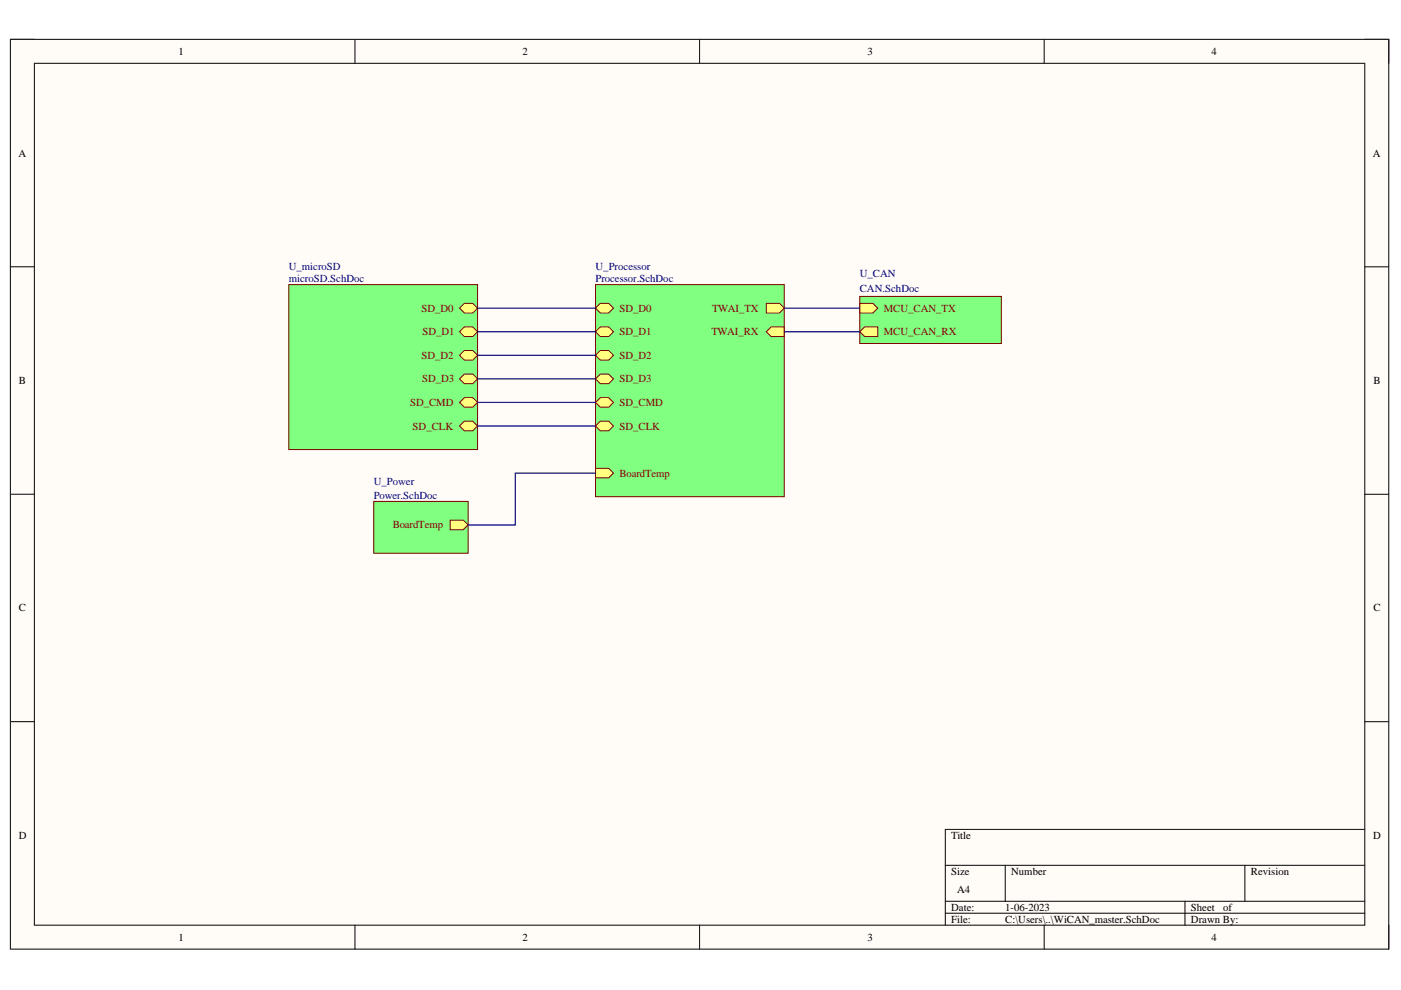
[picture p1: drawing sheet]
<svg xmlns="http://www.w3.org/2000/svg" width="297mm" height="210mm" viewBox="0 0 297 210" stroke-linecap="round" stroke-linejoin="round" font-family="sans-serif">
<path d="M2.2 8.3h292.2v192.9h-292.2z" fill-rule="evenodd" fill="#fffcf8"/>
<path d="M2.2 8.3h292.2v192.9h-292.2z" fill="none" stroke="#000" stroke-width=".21"/>
<path d="M7.3 13.4h282.1v182.8h-282.1z" fill-rule="evenodd" fill="#fffcf8"/>
<g fill="none" stroke="#000" stroke-width=".21">
<path d="M2.2 8.3h5.1M7.3 13.4h282.1v182.8h-282.1zM75.3 8.3v5.1M148.3 8.3v5.1M221.4 8.3v5.1M289.4 8.3h5v5.1M2.2 56.6h5.1M289.4 56.6h5M2.2 104.8h5.1M289.4 104.8h5M2.2 153h5.1M289.4 153h5"/>
<path d="M289.4 175.9h-89v20.3M75.3 196.2v5M148.3 196.2v5M200.4 183.5h89M200.4 191.1h89M200.4 193.6h89M213.1 183.5v7.6M221.4 196.2v5M251.2 191.1v5.1M263.9 183.5v7.6M294.4 196.2v5"/>
</g>
<path d="M126.3 60.3h40v45h-40z" fill-rule="evenodd" fill="#80ff80"/>
<path d="M126.3 60.3h40v45h-40z" fill="none" stroke="#800000" stroke-width=".21"/>
<path d="M126.3 65.3l1-1h1.8l1 1-1 1.1h-1.8z" fill-rule="evenodd" fill="#ffff80"/>
<path d="M126.3 65.3l1-1h1.8l1 1-1 1.1h-1.8z" fill="none" stroke="#800000" stroke-width=".21"/>
<path d="M126.3 70.3l1-1h1.8l1 1-1 1.1h-1.8z" fill-rule="evenodd" fill="#ffff80"/>
<path d="M126.3 70.3l1-1h1.8l1 1-1 1.1h-1.8z" fill="none" stroke="#800000" stroke-width=".21"/>
<path d="M126.3 75.3l1-1h1.8l1 1-1 1.1h-1.8z" fill-rule="evenodd" fill="#ffff80"/>
<path d="M126.3 75.3l1-1h1.8l1 1-1 1.1h-1.8z" fill="none" stroke="#800000" stroke-width=".21"/>
<path d="M126.3 80.3l1-1h1.8l1 1-1 1h-1.8z" fill-rule="evenodd" fill="#ffff80"/>
<path d="M126.3 80.3l1-1h1.8l1 1-1 1h-1.8z" fill="none" stroke="#800000" stroke-width=".21"/>
<path d="M126.3 85.3l1-1h1.8l1 1-1 1h-1.8z" fill-rule="evenodd" fill="#ffff80"/>
<path d="M126.3 85.3l1-1h1.8l1 1-1 1h-1.8z" fill="none" stroke="#800000" stroke-width=".21"/>
<path d="M126.3 90.3l1-1h1.8l1 1-1 1h-1.8z" fill-rule="evenodd" fill="#ffff80"/>
<path d="M126.3 90.3l1-1h1.8l1 1-1 1h-1.8z" fill="none" stroke="#800000" stroke-width=".21"/>
<path d="M162.5 64.3h2.8l1 1-1 1.1h-2.8z" fill-rule="evenodd" fill="#ffff80"/>
<path d="M162.5 64.3h2.8l1 1-1 1.1h-2.8z" fill="none" stroke="#800000" stroke-width=".21"/>
<path d="M162.5 70.3l1-1h2.8v2.1h-2.8z" fill-rule="evenodd" fill="#ffff80"/>
<path d="M162.5 70.3l1-1h2.8v2.1h-2.8z" fill="none" stroke="#800000" stroke-width=".21"/>
<path d="M126.3 99.3h2.8l1 1-1 1h-2.8z" fill-rule="evenodd" fill="#ffff80"/>
<path d="M126.3 99.3h2.8l1 1-1 1h-2.8z" fill="none" stroke="#800000" stroke-width=".21"/>
<path d="M79.2 106.3h20v11h-20z" fill-rule="evenodd" fill="#80ff80"/>
<path d="M79.2 106.3h20v11h-20z" fill="none" stroke="#800000" stroke-width=".21"/>
<path d="M95.4 110.3h2.8l1 1-1 1h-2.8z" fill-rule="evenodd" fill="#ffff80"/>
<path d="M95.4 110.3h2.8l1 1-1 1h-2.8z" fill="none" stroke="#800000" stroke-width=".21"/>
<path d="M61.2 60.3h40.1v35h-40.1z" fill-rule="evenodd" fill="#80ff80"/>
<path d="M61.2 60.3h40.1v35h-40.1z" fill="none" stroke="#800000" stroke-width=".21"/>
<path d="M97.4 65.3l1.1-1h1.7l1.1 1-1.1 1.1h-1.7z" fill-rule="evenodd" fill="#ffff80"/>
<path d="M97.4 65.3l1.1-1h1.7l1.1 1-1.1 1.1h-1.7z" fill="none" stroke="#800000" stroke-width=".21"/>
<path d="M97.4 70.3l1.1-1h1.7l1.1 1-1.1 1.1h-1.7z" fill-rule="evenodd" fill="#ffff80"/>
<path d="M97.4 70.3l1.1-1h1.7l1.1 1-1.1 1.1h-1.7z" fill="none" stroke="#800000" stroke-width=".21"/>
<path d="M97.4 75.3l1.1-1h1.7l1.1 1-1.1 1.1h-1.7z" fill-rule="evenodd" fill="#ffff80"/>
<path d="M97.4 75.3l1.1-1h1.7l1.1 1-1.1 1.1h-1.7z" fill="none" stroke="#800000" stroke-width=".21"/>
<path d="M97.4 80.3l1.1-1h1.7l1.1 1-1.1 1h-1.7z" fill-rule="evenodd" fill="#ffff80"/>
<path d="M97.4 80.3l1.1-1h1.7l1.1 1-1.1 1h-1.7z" fill="none" stroke="#800000" stroke-width=".21"/>
<path d="M97.4 85.3l1.1-1h1.7l1.1 1-1.1 1h-1.7z" fill-rule="evenodd" fill="#ffff80"/>
<path d="M97.4 85.3l1.1-1h1.7l1.1 1-1.1 1h-1.7z" fill="none" stroke="#800000" stroke-width=".21"/>
<path d="M97.4 90.3l1.1-1h1.7l1.1 1-1.1 1h-1.7z" fill-rule="evenodd" fill="#ffff80"/>
<path d="M97.4 90.3l1.1-1h1.7l1.1 1-1.1 1h-1.7z" fill="none" stroke="#800000" stroke-width=".21"/>
<path d="M182.3 62.8h30v10h-30z" fill-rule="evenodd" fill="#80ff80"/>
<path d="M182.3 62.8h30v10h-30z" fill="none" stroke="#800000" stroke-width=".21"/>
<path d="M182.3 64.3h2.8l1 1-1 1.1h-2.8z" fill-rule="evenodd" fill="#ffff80"/>
<path d="M182.3 64.3h2.8l1 1-1 1.1h-2.8z" fill="none" stroke="#800000" stroke-width=".21"/>
<path d="M182.3 70.3l1-1h2.8v2.1h-2.8z" fill-rule="evenodd" fill="#ffff80"/>
<path d="M182.3 70.3l1-1h2.8v2.1h-2.8z" fill="none" stroke="#800000" stroke-width=".21"/>
<path d="M101.3 65.3h25M101.3 70.3h25M101.3 75.3h25M166.3 65.3h16M166.3 70.3h16M101.3 80.3h25M101.3 85.3h25M101.3 90.3h25M126.3 100.3h-17v11h-10.1" fill="none" stroke="#000080" stroke-width=".25"/>
<g font-size="2.3">
<text x="37.8" y="11.6">1</text>
<text x="110.8" y="11.6">2</text>
<text x="183.9" y="11.6">3</text>
<text x="256.9" y="11.6">4</text>
<text x="3.9" y="33.2">A</text>
<text x="291.1" y="33.2">A</text>
<text x="4" y="81.4">B</text>
<text x="291.2" y="81.4">B</text>
<text x="4" y="129.7">C</text>
<text x="291.2" y="129.7">C</text>
<text x="4" y="177.9">D</text>
<text x="201.7" y="177.9">Title</text>
<text x="291.1" y="177.9">D</text>
<text x="201.7" y="185.5">Size</text>
<text x="214.4" y="185.5">Number</text>
<text x="265.2" y="185.5">Revision</text>
<text x="202.9" y="189.3">A4</text>
<text x="201.7" y="193.1">Date:</text>
<text x="201.7" y="195.6">File:</text>
<text x="213.1" y="193.1">1-06-2023</text>
<text x="213.1" y="195.6">C:\Users\..\WiCAN_master.SchDoc</text>
<text x="252.5" y="193.1">Sheet</text>
<text x="252.5" y="195.6">Drawn By:</text>
<text x="259.3" y="193.1">of</text>
<text x="37.8" y="199.5">1</text>
<text x="110.8" y="199.5">2</text>
<text x="183.9" y="199.5">3</text>
<text x="256.9" y="199.5">4</text>
</g>
<g font-size="2.3" fill="#000080">
<text x="61.2" y="57.3">U_microSD</text>
<text x="61.2" y="59.8">microSD.SchDoc</text>
<text x="126.3" y="57.3">U_Processor</text>
<text x="126.3" y="59.8">Processor.SchDoc</text>
<text x="182.3" y="58.8">U_CAN</text>
<text x="182.3" y="61.8">CAN.SchDoc</text>
<text x="79.2" y="102.8">U_Power</text>
<text x="79.2" y="105.8">Power.SchDoc</text>
</g>
<g font-size="2.3" fill="#800000">
<text x="89.4" y="66.1">SD_D0</text>
<text x="89.6" y="71.1">SD_D1</text>
<text x="131.3" y="66.1">SD_D0</text>
<text x="131.3" y="71.1">SD_D1</text>
<text x="150.9" y="71.1">TWAI_RX</text>
<text x="151" y="66.1">TWAI_TX</text>
<text x="187.4" y="66.1">MCU_CAN_TX</text>
<text x="187.4" y="71.1">MCU_CAN_RX</text>
<text x="89.4" y="76.1">SD_D2</text>
<text x="131.3" y="76.1">SD_D2</text>
<text x="89.5" y="81.1">SD_D3</text>
<text x="131.3" y="81.1">SD_D3</text>
<text x="86.9" y="86.1">SD_CMD</text>
<text x="131.3" y="86.1">SD_CMD</text>
<text x="87.5" y="91.1">SD_CLK</text>
<text x="131.3" y="91.1">SD_CLK</text>
<text x="131.3" y="101.1">BoardTemp</text>
<text x="83.3" y="112">BoardTemp</text>
</g>
</svg>
